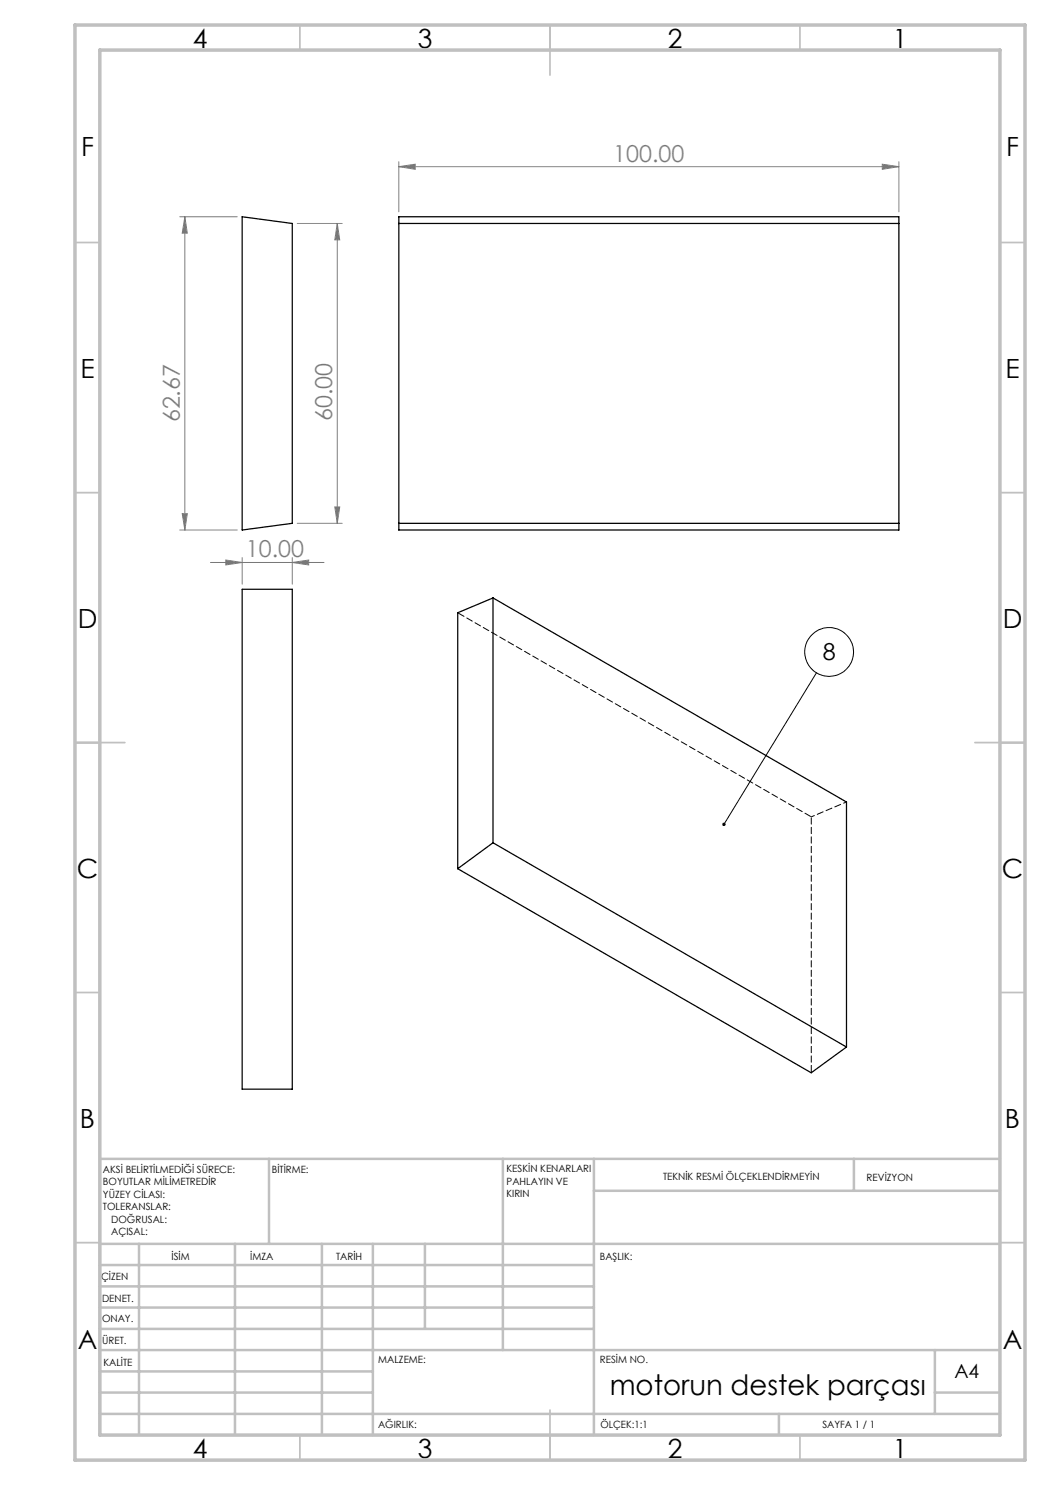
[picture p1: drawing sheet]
<svg xmlns="http://www.w3.org/2000/svg" width="210mm" height="297mm" viewBox="0 0 210 297" stroke-linecap="round" stroke-linejoin="round" font-family="sans-serif">
<g fill="none" stroke="#000" stroke-width=".2">
<path d="M163.3 134.5l-18.5 30.4"/>
<circle cx="165.8" cy="130.4" r="4.9"/>
</g>
<g fill="none" stroke="#808080" stroke-width=".2">
<path d="M79.8 33.3l3.2-.5v1.1zM79.8 32.3v10.1M79.8 33.3h100M176.5 32.8l3.3 .5-3.3 .6zM179.8 32.3v10.1M35.9 43.4h11.5M37 43.4v62.6M37 43.4l.5 3.2h-1.1zM59.4 44.7h9M67.5 44.7l.4 3.3h-.9zM67.5 44.7v60M35.9 106h11.5"/>
<path d="M36.4 102.7h1.1l-.5 3.3zM42.1 112.5h22.7M45.2 112l3.2 .5-3.2 .5zM48.4 111.5v5.3M58.5 112.5l3.2-.5v1zM58.5 111.5v5.3M59.4 104.7h9M67 101.4h.9l-.4 3.3z"/>
</g>
<g fill="none" stroke="#c0c0c0" stroke-width=".35">
<path d="M60 5v5M110 5v10M160 5v5M15 48.5h5M200 48.5h5M15 98.5h5M200 98.5h5M15 148.5h10M195 148.5h10M15 198.5h5M200 198.5h5M15 248.5h5"/>
<path d="M200 248.5h5M60 287v5M110 282v10M160 287v5"/>
</g>
<g fill="none" stroke="#c0c0c0" stroke-width=".5">
<path d="M53.8 231.8v17M100.6 231.8v38.2M118.8 231.8v55.2M118.8 238.2h81.2M170.8 231.8v6.4M200 231.8h-180v55.2M20 248.8h180M20 257.3h98.8M20 253h98.8M27.8 248.8v38.2M47 248.8v38.2M64.4 248.8v38.2"/>
<path d="M74.6 248.8v38.2M85 248.8v17M20 265.8h98.8M20 261.5h98.8M20 278.5h54.6M20 274.3h54.6M20 270h180M187 278.5h13M187 270v12.8M20 282.8h180M155.8 282.8v4.2"/>
</g>
<path d="M15 5h190v287h-190zM20 10h180v277h-180z" fill="none" stroke="#c0c0c0" stroke-width=".7"/>
<path d="M144.5 164.6a.35 .35 0 0 1 .5 0 .35 .35 0 0 1 .1 .5 .35 .35 0 0 1-.5 .1l.2-.3-.3 .2z" fill="#000"/>
<g fill="#808080">
<path d="M79.8 33.3l3.2-.5v1.1zM176.5 32.8l3.3 .5-3.3 .6z"/>
<path d="M67 101.4h.9l-.4 3.3zM67.5 44.7l.4 3.3h-.9z"/>
<path d="M37 43.4l.5 3.2h-1.1zM36.4 102.7h1.1l-.5 3.3z"/>
<path d="M45.2 112l3.2 .5-3.2 .5zM58.5 112.5l3.2-.5v1z"/>
</g>
<path d="M48.4 43.4l10.1 1.3v60l-10.1 1.3zM79.8 43.4h100v62.6h-100zM79.8 44.7h100M48.4 117.9h10.1v99.9h-10.1zM79.8 104.7h100M98.6 119.6l-7.1 3v51.1M98.6 119.6v49M98.6 119.6l70.7 40.8v49M91.5 173.7l70.7 40.9 7.1-5.2M98.6 168.6l-7.1 5.1M98.6 168.6l70.7 40.8" fill="none" stroke="#000" stroke-width=".25"/>
<path d="M91.5 122.6l70.8 40.8M162.3 163.4v51.1" fill="none" stroke="#000" stroke-width=".2" stroke-dasharray="1.3 .6" stroke-dashoffset="-.2"/>
<path d="M169.3 160.4l-7 3" fill="none" stroke="#000" stroke-width=".2" stroke-dasharray="1.3 .6" stroke-dashoffset=".6"/>
<text font-size="5.6" x="121.9" y="279">motorun destek parçası</text>
<g font-size="5.3">
<text x="38.5" y="9.5">4</text>
<text x="83.5" y="9.5">3</text>
<text x="133.6" y="9.5">2</text>
<text x="178.6" y="9.5">1</text>
<text x="16.2" y="31.3">F</text>
<text x="201.2" y="31.3">F</text>
<text x="16.1" y="75.5">E</text>
<text x="201.1" y="75.5">E</text>
<text x="15.5" y="125.5">D</text>
<text x="200.5" y="125.5">D</text>
<text x="15.4" y="175.5">C</text>
<text x="200.4" y="175.5">C</text>
<text x="16" y="225.5">B</text>
<text x="201" y="225.5">B</text>
<text x="15.5" y="269.8">A</text>
<text x="200.5" y="269.8">A</text>
<text x="38.5" y="291.5">4</text>
<text x="83.5" y="291.5">3</text>
<text x="133.6" y="291.5">2</text>
<text x="178.6" y="291.5">1</text>
</g>
<g font-size="4.7" fill="#808080">
<text x="122.7" y="32.3">100.00</text>
<text x="36" y="84.5" transform="rotate(-90 36 84.5)">62.67</text>
<text x="66.5" y="84.2" transform="rotate(-90 66.5 84.2)">60.00</text>
<text x="49.2" y="111.5">10.00</text>
</g>
<text font-size="4.7" x="164.6" y="132.1">8</text>
<text font-size="3.9" x="190.9" y="275.5">A4</text>
<g font-size="2">
<text x="20.6" y="234.6">AKSİ BELİRTİLMEDİĞİ SÜRECE:</text>
<text x="20.6" y="237.1">BOYUTLAR MİLİMETREDİR</text>
<text x="20.6" y="239.6">YÜZEY CİLASI:</text>
<text x="54.4" y="234.6">BİTİRME:</text>
<text x="101.3" y="234.5">KESKİN KENARLARI</text>
<text x="101.3" y="237">PAHLAYIN VE</text>
<text x="101.3" y="239.5">KIRIN</text>
<text x="132.6" y="236">TEKNİK RESMİ ÖLÇEKLENDİRMEYİN</text>
<text x="173.3" y="236.2">REVİZYON</text>
<text x="20.6" y="242.1">TOLERANSLAR:</text>
<text x="22.2" y="244.6">DOĞRUSAL:</text>
<text x="22.2" y="247.1">AÇISAL:</text>
<text x="34.3" y="252">İSİM</text>
<text x="50" y="251.9">İMZA</text>
<text x="67.2" y="251.9">TARİH</text>
<text x="120" y="251.9">BAŞLIK:</text>
<text x="20.2" y="256.1">ÇİZEN</text>
<text x="20.4" y="260.3">DENET.</text>
<text x="20.4" y="264.4">ONAY.</text>
<text x="20.5" y="268.8">ÜRET.</text>
<text x="20.7" y="273.1">KALİTE</text>
<text x="75.7" y="272.5">MALZEME:</text>
<text x="120" y="272.5">RESİM NO.</text>
<text x="75.6" y="285.5">AĞIRLIK:</text>
<text x="120.1" y="285.6">ÖLÇEK:1:1</text>
<text x="164.5" y="285.6">SAYFA 1 / 1</text>
</g>
</svg>
